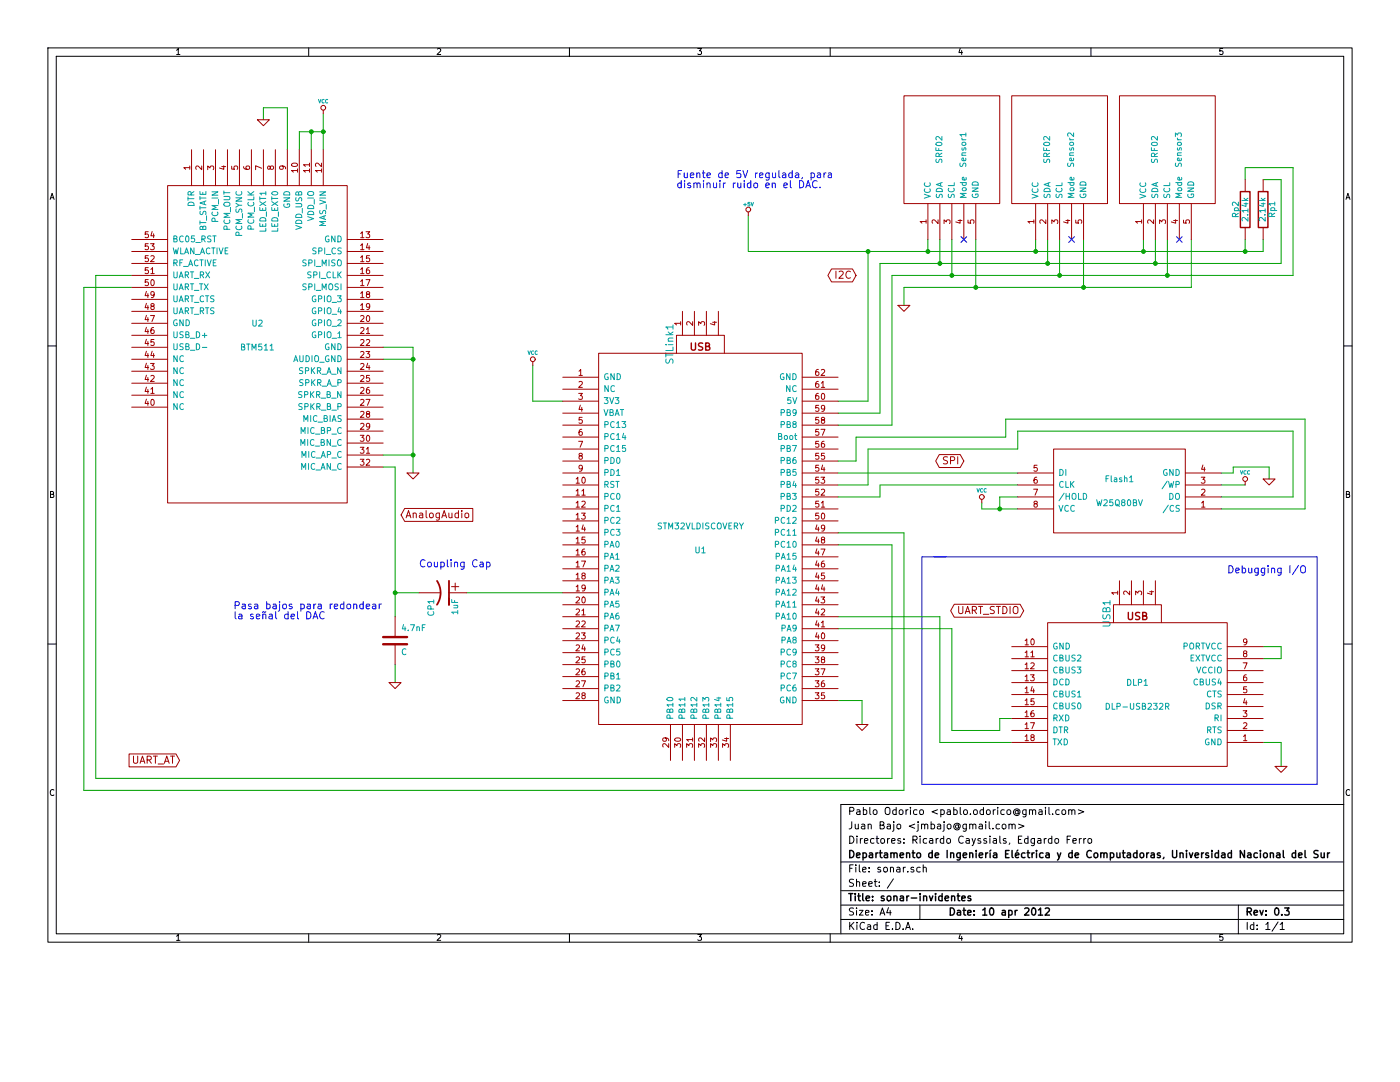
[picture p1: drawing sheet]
EESchema Schematic File Version 2  date 4/9/2012 10:19:12 PM
LIBS:power
LIBS:device
LIBS:transistors
LIBS:conn
LIBS:linear
LIBS:regul
LIBS:74xx
LIBS:cmos4000
LIBS:adc-dac
LIBS:memory
LIBS:xilinx
LIBS:special
LIBS:microcontrollers
LIBS:dsp
LIBS:microchip
LIBS:analog_switches
LIBS:motorola
LIBS:texas
LIBS:intel
LIBS:audio
LIBS:interface
LIBS:digital-audio
LIBS:philips
LIBS:display
LIBS:cypress
LIBS:siliconi
LIBS:opto
LIBS:atmel
LIBS:contrib
LIBS:STM32VLDISCOVERY
LIBS:DLP-USB232R
LIBS:SRF02
LIBS:W25Q80BV
LIBS:BTM511
LIBS:sonar-cache
EELAYER 25  0
EELAYER END
$Descr A4 11700 8267
encoding utf-8
Sheet 1 1
Title "sonar-invidentes"
Date "10 apr 2012"
Rev "0.3"
Comp "Departamento de Ingeniería Eléctrica y de Computadoras, Universidad Nacional del Sur"
Comment1 "Directores: Ricardo Cayssials, Edgardo Ferro"
Comment2 "Juan Bajo <jmbajo@gmail.com>"
Comment3 "Pablo Odorico <pablo.odorico@gmail.com>"
Comment4 ""
$EndDescr
Text Notes 1950 5100 0    60   ~ 0
Pasa bajos para redondear\nla señal del DAC
Text Notes 3500 4750 0    60   ~ 0
Coupling Cap
Wire Wire Line
	3300 5150 3300 3900
Wire Wire Line
	3300 4950 3500 4950
Connection ~ 3300 4950
Connection ~ 7250 2100
Wire Wire Line
	6250 1800 6250 2100
Connection ~ 3450 3000
Connection ~ 3450 3800
Wire Wire Line
	3200 3000 3450 3000
Wire Wire Line
	3200 2900 3450 2900
Wire Notes Line
	7900 4650 7700 4650
Wire Notes Line
	7700 4650 7700 6550
Wire Notes Line
	7700 6550 11000 6550
Wire Notes Line
	11000 6550 11000 4650
Wire Notes Line
	11000 4650 7800 4650
Wire Wire Line
	2200 1000 2200 900 
Wire Wire Line
	2200 900  2400 900 
Wire Wire Line
	2400 900  2400 1250
Connection ~ 2600 1100
Wire Wire Line
	2600 1250 2600 1100
Wire Wire Line
	2700 1100 2500 1100
Wire Wire Line
	700  6600 700  2400
Wire Wire Line
	700  6600 7550 6600
Wire Wire Line
	7550 6600 7550 4450
Wire Wire Line
	7550 4450 7000 4450
Wire Wire Line
	8450 6200 7850 6200
Wire Wire Line
	7150 3650 8400 3650
Wire Wire Line
	10200 4250 10900 4250
Wire Wire Line
	10900 4250 10900 3500
Wire Wire Line
	10900 3500 8400 3500
Wire Wire Line
	10200 4150 10800 4150
Wire Wire Line
	7150 3650 7150 3850
Wire Wire Line
	7150 3850 7000 3850
Wire Wire Line
	7000 5250 7950 5250
Wire Wire Line
	8500 4050 7350 4050
Wire Wire Line
	7350 4050 7350 4150
Wire Wire Line
	7350 4150 7000 4150
Wire Wire Line
	7000 4050 7250 4050
Wire Wire Line
	3450 2900 3450 3950
Wire Wire Line
	3300 3900 3200 3900
Wire Wire Line
	9950 2400 7550 2400
Wire Wire Line
	7450 2300 10800 2300
Wire Wire Line
	10700 2200 7350 2200
Wire Wire Line
	10550 1500 10700 1500
Wire Wire Line
	10700 1500 10700 2200
Wire Wire Line
	10400 2100 10400 2000
Connection ~ 9750 2300
Wire Wire Line
	9750 2000 9750 2300
Wire Wire Line
	8450 6000 8350 6000
Wire Wire Line
	8350 6000 8350 6100
Wire Wire Line
	7950 5250 7950 6100
Connection ~ 8850 2300
Wire Wire Line
	8850 2300 8850 2000
Connection ~ 9050 2400
Wire Wire Line
	9050 2400 9050 2000
Connection ~ 7950 2300
Wire Wire Line
	7950 2300 7950 2000
Wire Wire Line
	7450 2300 7450 3550
Wire Wire Line
	7450 3550 7000 3550
Wire Wire Line
	9950 2400 9950 2000
Connection ~ 7750 2100
Wire Wire Line
	8650 2100 8650 2000
Wire Wire Line
	8500 3950 7000 3950
Wire Wire Line
	10550 6200 10700 6200
Wire Wire Line
	8500 4150 8350 4150
Connection ~ 8350 4250
Wire Wire Line
	8350 4150 8350 4250
Wire Wire Line
	8200 4200 8200 4250
Wire Wire Line
	10600 3900 10300 3900
Wire Wire Line
	10600 3900 10600 4000
Wire Wire Line
	7200 6050 7200 5850
Wire Wire Line
	7200 5850 7000 5850
Wire Wire Line
	4700 3350 4450 3350
Wire Wire Line
	4450 3350 4450 3050
Wire Wire Line
	10700 6200 10700 6400
Wire Wire Line
	7000 3350 7250 3350
Wire Wire Line
	10200 4050 10400 4050
Wire Wire Line
	10300 3900 10300 3950
Wire Wire Line
	10300 3950 10200 3950
Wire Wire Line
	8200 4250 8500 4250
Wire Wire Line
	10550 5400 10700 5400
Wire Wire Line
	10700 5400 10700 5500
Wire Wire Line
	10700 5500 10550 5500
Wire Wire Line
	7750 2100 7750 2000
Wire Wire Line
	9550 2100 9550 2000
Connection ~ 8650 2100
Wire Wire Line
	7550 2400 7550 2550
Wire Wire Line
	7000 3450 7350 3450
Wire Wire Line
	7350 3450 7350 2200
Wire Wire Line
	7850 2000 7850 2200
Connection ~ 7850 2200
Wire Wire Line
	8150 2000 8150 2400
Connection ~ 8150 2400
Wire Wire Line
	8750 2200 8750 2000
Connection ~ 8750 2200
Wire Wire Line
	7250 3350 7250 2100
Wire Wire Line
	7850 6200 7850 5150
Wire Wire Line
	9650 2200 9650 2000
Connection ~ 9650 2200
Connection ~ 9550 2100
Wire Wire Line
	10550 2000 10550 2100
Connection ~ 10400 2100
Wire Wire Line
	10800 2300 10800 1400
Wire Wire Line
	10800 1400 10400 1400
Wire Wire Line
	10400 1400 10400 1500
Wire Wire Line
	10550 2100 6250 2100
Wire Wire Line
	3200 3800 3450 3800
Wire Wire Line
	7250 4050 7250 3750
Wire Wire Line
	7850 5150 7000 5150
Wire Wire Line
	7250 3750 8500 3750
Wire Wire Line
	8500 3750 8500 3600
Wire Wire Line
	8500 3600 10800 3600
Wire Wire Line
	10800 3600 10800 4150
Wire Wire Line
	8400 3500 8400 3650
Wire Wire Line
	7950 6100 8350 6100
Wire Wire Line
	7000 4550 7450 4550
Wire Wire Line
	7450 4550 7450 6500
Wire Wire Line
	7450 6500 800  6500
Wire Wire Line
	800  6500 800  2300
Wire Wire Line
	2500 1100 2500 1250
Wire Wire Line
	2700 950  2700 1250
Connection ~ 2700 1100
Wire Wire Line
	800  2300 1100 2300
Wire Wire Line
	700  2400 1100 2400
Wire Wire Line
	3300 5550 3300 5700
Wire Wire Line
	3900 4950 4700 4950
$Comp
L GND #PWR?
U 1 1
P 3300 5700
F 0 "#PWR?" H 3300 5700 30  0001 C CNN
F 1 "GND" H 3300 5630 30  0001 C CNN
	1    3300 5700
	1    0    0    -1  
$EndComp
$Comp
L C 4.7nF
U 1 1
P 3300 5350
F 0 "4.7nF" H 3350 5450 50  0000 L CNN
F 1 "C" H 3350 5250 50  0000 L CNN
	1    3300 5350
	1    0    0    -1  
$EndComp
$Comp
L GND #PWR02
U 1 1
P 2200 1000
F 0 "#PWR02" H 2200 1000 30  0001 C CNN
F 1 "GND" H 2200 930 30  0001 C CNN
	1    2200 1000
	1    0    0    -1  
$EndComp
$Comp
L VCC #PWR03
U 1 1
P 2700 950
F 0 "#PWR03" H 2700 1050 30  0001 C CNN
F 1 "VCC" H 2700 1050 30  0000 C CNN
	1    2700 950 
	1    0    0    -1  
$EndComp
Text GLabel 1500 6350 0    60   Input ~ 0
UART_AT
Text GLabel 8050 3850 0    60   BiDi ~ 0
SPI
$Comp
L GND #PWR04
U 1 1
P 3450 3950
F 0 "#PWR04" H 3450 3950 30  0001 C CNN
F 1 "GND" H 3450 3880 30  0001 C CNN
	1    3450 3950
	1    0    0    -1  
$EndComp
$Comp
L BTM511 U2
U 1 1
P 2150 2800
F 0 "U2" H 2150 2700 50  0000 C CNN
F 1 "BTM511" H 2150 2900 50  0000 C CNN
F 2 "MODULE" H 2150 2800 50  0001 C CNN
F 3 "DOCUMENTATION" H 2150 2800 50  0001 C CNN
	1    2150 2800
	-1   0    0    1   
$EndComp
$Comp
L R Rp2
U 1 1
P 10400 1750
F 0 "Rp2" V 10480 1750 50  0000 C CNN
F 1 "2.14k" V 10400 1750 50  0000 C CNN
	1    10400 1750
	-1   0    0    1   
$EndComp
$Comp
L R Rp1
U 1 1
P 10550 1750
F 0 "Rp1" V 10630 1750 50  0000 C CNN
F 1 "2.14k" V 10550 1750 50  0000 C CNN
	1    10550 1750
	1    0    0    -1  
$EndComp
$Comp
L USB_2 USB1
U 1 1
P 9500 5050
F 0 "USB1" H 9425 5300 60  0000 C CNN
F 1 "USB_2" H 9550 4750 60  0001 C CNN
F 4 "VCC" H 9825 5200 50  0001 C CNN "VCC"
F 5 "D+" H 9800 5100 50  0001 C CNN "Data+"
F 6 "D-" H 9800 5000 50  0001 C CNN "Data-"
F 7 "GND" H 9825 4900 50  0001 C CNN "Ground"
	1    9500 5050
	0    -1   -1   0   
$EndComp
$Comp
L USB_2 STLink1
U 1 1
P 5850 2800
F 0 "STLink1" H 5775 3050 60  0000 C CNN
F 1 "USB_2" H 5900 2500 60  0001 C CNN
F 4 "VCC" H 6175 2950 50  0001 C CNN "VCC"
F 5 "D+" H 6150 2850 50  0001 C CNN "Data+"
F 6 "D-" H 6150 2750 50  0001 C CNN "Data-"
F 7 "GND" H 6175 2650 50  0001 C CNN "Ground"
	1    5850 2800
	0    -1   -1   0   
$EndComp
Text GLabel 3350 4300 2    60   Input ~ 0
AnalogAudio
Text GLabel 7150 2300 0    60   BiDi ~ 0
I2C
Text GLabel 8550 5100 0    60   BiDi ~ 0
UART_STDIO
$Comp
L GND #PWR05
U 1 1
P 7550 2550
F 0 "#PWR05" H 7550 2550 30  0001 C CNN
F 1 "GND" H 7550 2480 30  0001 C CNN
	1    7550 2550
	1    0    0    -1  
$EndComp
$Comp
L VCC #PWR06
U 1 1
P 8200 4200
F 0 "#PWR06" H 8200 4300 30  0001 C CNN
F 1 "VCC" H 8200 4300 30  0000 C CNN
	1    8200 4200
	1    0    0    -1  
$EndComp
$Comp
L VCC #PWR07
U 1 1
P 10400 4050
F 0 "#PWR07" H 10400 4150 30  0001 C CNN
F 1 "VCC" H 10400 4150 30  0000 C CNN
	1    10400 4050
	1    0    0    -1  
$EndComp
$Comp
L GND #PWR08
U 1 1
P 10600 4000
F 0 "#PWR08" H 10600 4000 30  0001 C CNN
F 1 "GND" H 10600 3930 30  0001 C CNN
	1    10600 4000
	1    0    0    -1  
$EndComp
$Comp
L GND #PWR09
U 1 1
P 7200 6050
F 0 "#PWR09" H 7200 6050 30  0001 C CNN
F 1 "GND" H 7200 5980 30  0001 C CNN
	1    7200 6050
	1    0    0    -1  
$EndComp
$Comp
L SRF02 Sensor1
U 1 1
P 7950 1250
F 0 "Sensor1" H 7950 1150 50  0000 C CNN
F 1 "SRF02" H 7950 1350 50  0000 C CNN
F 2 "MODULE" H 7950 1250 50  0001 C CNN
F 3 "DOCUMENTATION" H 7950 1250 50  0001 C CNN
	1    7950 1250
	0    -1   -1   0   
$EndComp
$Comp
L SRF02 Sensor3
U 1 1
P 9750 1250
F 0 "Sensor3" H 9750 1150 50  0000 C CNN
F 1 "SRF02" H 9750 1350 50  0000 C CNN
F 2 "MODULE" H 9750 1250 50  0001 C CNN
F 3 "DOCUMENTATION" H 9750 1250 50  0001 C CNN
	1    9750 1250
	0    -1   -1   0   
$EndComp
$Comp
L SRF02 Sensor2
U 1 1
P 8850 1250
F 0 "Sensor2" H 8850 1150 50  0000 C CNN
F 1 "SRF02" H 8850 1350 50  0000 C CNN
F 2 "MODULE" H 8850 1250 50  0001 C CNN
F 3 "DOCUMENTATION" H 8850 1250 50  0001 C CNN
	1    8850 1250
	0    -1   -1   0   
$EndComp
$Comp
L GND #PWR010
U 1 1
P 10700 6400
F 0 "#PWR010" H 10700 6400 30  0001 C CNN
F 1 "GND" H 10700 6330 30  0001 C CNN
	1    10700 6400
	1    0    0    -1  
$EndComp
$Comp
L VCC #PWR011
U 1 1
P 4450 3050
F 0 "#PWR011" H 4450 3150 30  0001 C CNN
F 1 "VCC" H 4450 3150 30  0000 C CNN
	1    4450 3050
	1    0    0    -1  
$EndComp
$Comp
L W25Q80BV Flash1
U 1 1
P 9350 4100
F 0 "Flash1" H 9350 4000 50  0000 C CNN
F 1 "W25Q80BV" H 9350 4200 50  0000 C CNN
F 2 "MODULE" H 9350 4100 50  0001 C CNN
F 3 "DOCUMENTATION" H 9350 4100 50  0001 C CNN
	1    9350 4100
	-1   0    0    1   
$EndComp
$Comp
L DLP-USB232R DLP1
U 1 1
P 9500 5800
F 0 "DLP1" H 9500 5700 50  0000 C CNN
F 1 "DLP-USB232R" H 9500 5900 50  0000 C CNN
F 2 "MODULE" H 9500 5800 50  0001 C CNN
F 3 "DOCUMENTATION" H 9500 5800 50  0001 C CNN
	1    9500 5800
	-1   0    0    1   
$EndComp
$Comp
L STM32VLDISCOVERY U1
U 1 1
P 5850 4500
F 0 "U1" H 5850 4400 50  0000 C CNN
F 1 "STM32VLDISCOVERY" H 5850 4600 50  0000 C CNN
F 2 "MODULE" H 5850 4500 50  0001 C CNN
F 3 "DOCUMENTATION" H 5850 4500 50  0001 C CNN
	1    5850 4500
	1    0    0    -1  
$EndComp
Text Notes 10250 4800 0    60   ~ 0
Debugging I/O
NoConn ~ 8050 2000
NoConn ~ 8950 2000
NoConn ~ 9850 2000
$Comp
L CP1 1uF
U 1 1
P 3700 4950
F 0 "1uF" H 3750 5050 50  0000 L CNN
F 1 "CP1" H 3750 4850 50  0000 L CNN
	1    3700 4950
	0    1    1    0   
$EndComp
$Comp
L +5V #PWR?
U 1 1
P 6250 1800
F 0 "#PWR?" H 6250 1890 20  0001 C CNN
F 1 "+5V" H 6250 1890 30  0000 C CNN
	1    6250 1800
	1    0    0    -1  
$EndComp
Text Notes 5650 1500 0    60   ~ 0
Fuente de 5V regulada, para\ndisminuir ruido en el DAC.
$EndSCHEMATC
